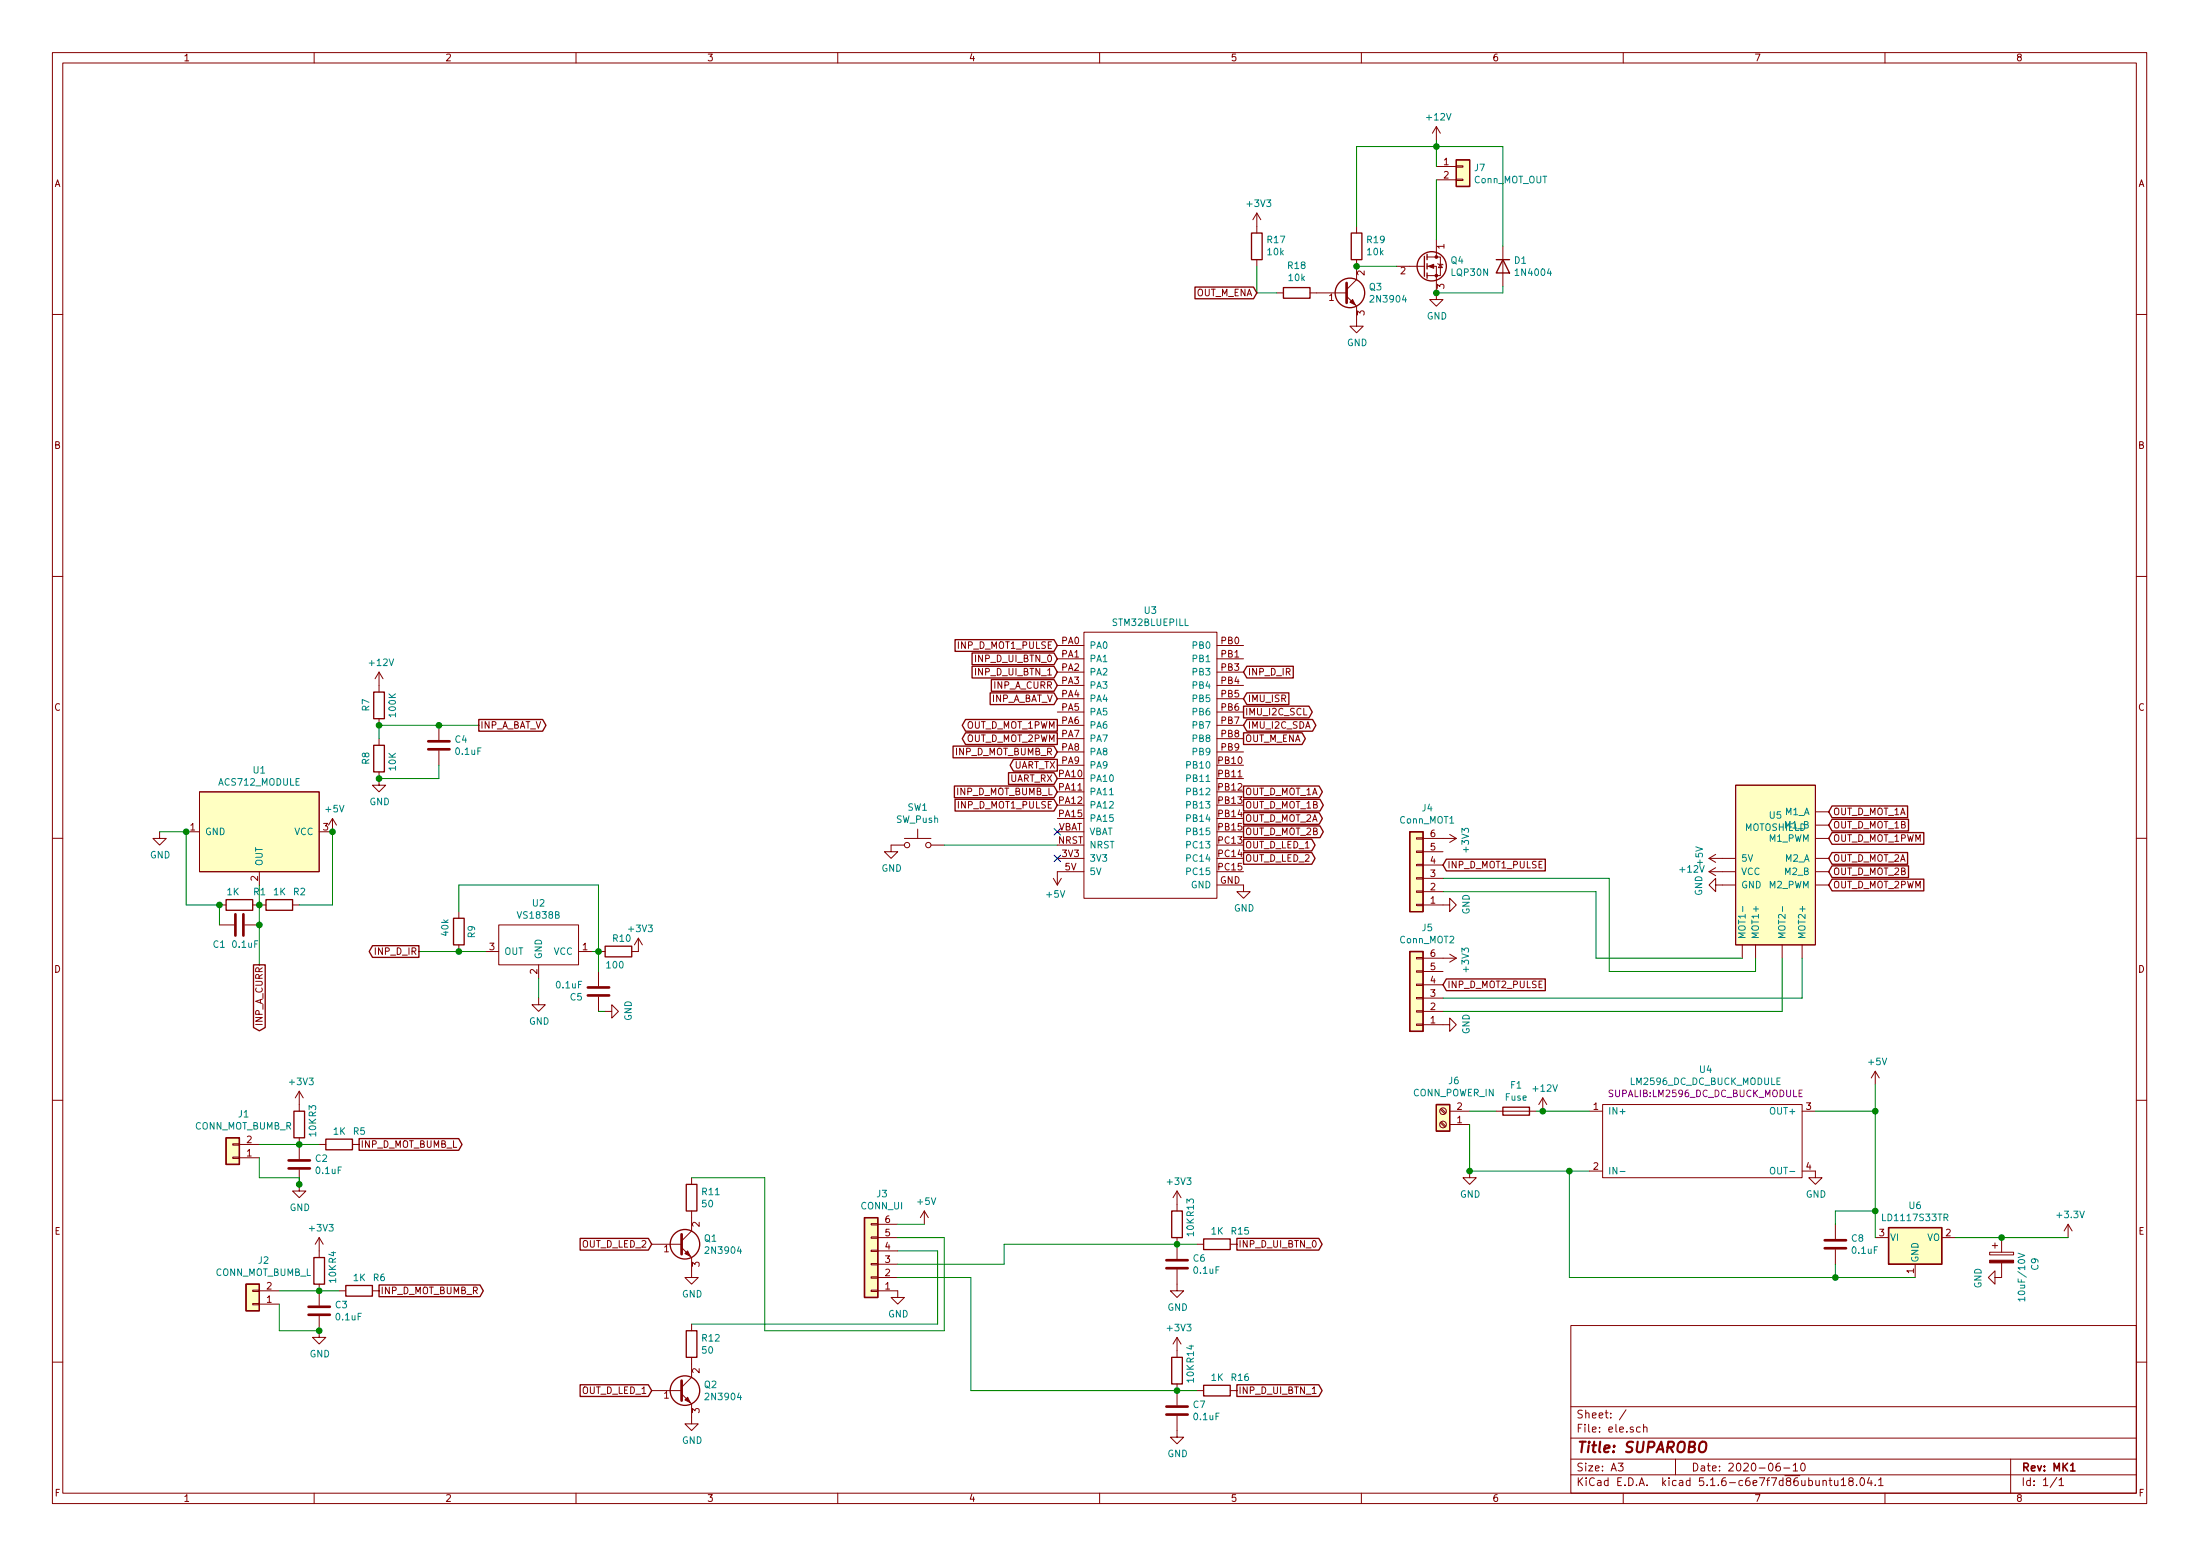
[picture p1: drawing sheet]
EESchema Schematic File Version 4
EELAYER 30 0
EELAYER END
$Descr A3 16535 11693
encoding utf-8
Sheet 1 1
Title "SUPAROBO "
Date "2020-06-10"
Rev "MK1"
Comp ""
Comment1 ""
Comment2 ""
Comment3 ""
Comment4 ""
$EndDescr
$Comp
L china_bluepill:STM32BLUEPILL U3
U 1 1
P 8650 5400
F 0 "U3" H 8650 6215 50  0000 C CNN
F 1 "STM32BLUEPILL" H 8650 6124 50  0000 C CNN
F 2 "" H 8650 5400 50  0001 C CNN
F 3 "" H 8650 5400 50  0001 C CNN
	1    8650 5400
	1    0    0    -1  
$EndComp
$Comp
L SUPALIB:MOTOSHIELD U5
U 1 1
P 13350 6450
F 0 "U5" H 13350 6775 50  0000 C CNN
F 1 "MOTOSHIELD" H 13350 6684 50  0000 C CNN
F 2 "" H 13350 6500 50  0001 C CNN
F 3 "" H 13350 6500 50  0001 C CNN
	1    13350 6450
	1    0    0    -1  
$EndComp
$Comp
L Device:Q_NMOS_DGS Q4
U 1 1
P 10700 2000
F 0 "Q4" H 10904 2046 50  0000 L CNN
F 1 "LQP30N" H 10904 1955 50  0000 L CNN
F 2 "" H 10900 2100 50  0001 C CNN
F 3 "~" H 10700 2000 50  0001 C CNN
	1    10700 2000
	1    0    0    -1  
$EndComp
$Comp
L Device:R R?
U 1 1
P 9150 9350
AR Path="/5E8CACC4/5EE12E0E" Ref="R?"  Part="1" 
AR Path="/5E8E5447/5EE12E0E" Ref="R?"  Part="1" 
AR Path="/5EE12E0E" Ref="R15"  Part="1" 
F 0 "R15" V 9050 9450 50  0000 L CNN
F 1 "1K" V 9050 9300 50  0000 L CNN
F 2 "Resistor_THT:R_Axial_DIN0204_L3.6mm_D1.6mm_P2.54mm_Vertical" V 9080 9350 50  0001 C CNN
F 3 "~" H 9150 9350 50  0001 C CNN
	1    9150 9350
	0    1    1    0   
$EndComp
$Comp
L Device:R R?
U 1 1
P 8850 9200
AR Path="/5E8CACC4/5EE12E14" Ref="R?"  Part="1" 
AR Path="/5E8E5447/5EE12E14" Ref="R?"  Part="1" 
AR Path="/5EE12E14" Ref="R13"  Part="1" 
F 0 "R13" V 8950 9250 50  0000 L CNN
F 1 "10K" V 8950 9100 50  0000 L CNN
F 2 "Resistor_THT:R_Axial_DIN0204_L3.6mm_D1.6mm_P2.54mm_Vertical" V 8780 9200 50  0001 C CNN
F 3 "~" H 8850 9200 50  0001 C CNN
	1    8850 9200
	1    0    0    -1  
$EndComp
Connection ~ 8850 9350
Wire Wire Line
	8850 9350 9000 9350
$Comp
L power:+3V3 #PWR018
U 1 1
P 8850 9050
F 0 "#PWR018" H 8850 8900 50  0001 C CNN
F 1 "+3V3" H 8865 9223 50  0000 C CNN
F 2 "" H 8850 9050 50  0001 C CNN
F 3 "" H 8850 9050 50  0001 C CNN
	1    8850 9050
	1    0    0    -1  
$EndComp
$Comp
L Device:C C6
U 1 1
P 8850 9500
F 0 "C6" H 8965 9546 50  0000 L CNN
F 1 "0.1uF" H 8965 9455 50  0000 L CNN
F 2 "Capacitor_THT:C_Rect_L4.6mm_W2.0mm_P2.50mm_MKS02_FKP02" H 8888 9350 50  0001 C CNN
F 3 "~" H 8850 9500 50  0001 C CNN
	1    8850 9500
	1    0    0    -1  
$EndComp
$Comp
L power:GND #PWR019
U 1 1
P 8850 9650
F 0 "#PWR019" H 8850 9400 50  0001 C CNN
F 1 "GND" H 8855 9477 50  0000 C CNN
F 2 "" H 8850 9650 50  0001 C CNN
F 3 "" H 8850 9650 50  0001 C CNN
	1    8850 9650
	1    0    0    -1  
$EndComp
Text GLabel 9300 9350 2    50   Output ~ 0
INP_D_UI_BTN_0
$Comp
L Device:R R?
U 1 1
P 9150 10450
AR Path="/5E8CACC4/5EE12E31" Ref="R?"  Part="1" 
AR Path="/5E8E5447/5EE12E31" Ref="R?"  Part="1" 
AR Path="/5EE12E31" Ref="R16"  Part="1" 
F 0 "R16" V 9050 10550 50  0000 L CNN
F 1 "1K" V 9050 10400 50  0000 L CNN
F 2 "Resistor_THT:R_Axial_DIN0204_L3.6mm_D1.6mm_P2.54mm_Vertical" V 9080 10450 50  0001 C CNN
F 3 "~" H 9150 10450 50  0001 C CNN
	1    9150 10450
	0    1    1    0   
$EndComp
$Comp
L Device:R R?
U 1 1
P 8850 10300
AR Path="/5E8CACC4/5EE12E37" Ref="R?"  Part="1" 
AR Path="/5E8E5447/5EE12E37" Ref="R?"  Part="1" 
AR Path="/5EE12E37" Ref="R14"  Part="1" 
F 0 "R14" V 8950 10350 50  0000 L CNN
F 1 "10K" V 8950 10200 50  0000 L CNN
F 2 "Resistor_THT:R_Axial_DIN0204_L3.6mm_D1.6mm_P2.54mm_Vertical" V 8780 10300 50  0001 C CNN
F 3 "~" H 8850 10300 50  0001 C CNN
	1    8850 10300
	1    0    0    -1  
$EndComp
Connection ~ 8850 10450
Wire Wire Line
	8850 10450 9000 10450
$Comp
L power:+3V3 #PWR020
U 1 1
P 8850 10150
F 0 "#PWR020" H 8850 10000 50  0001 C CNN
F 1 "+3V3" H 8865 10323 50  0000 C CNN
F 2 "" H 8850 10150 50  0001 C CNN
F 3 "" H 8850 10150 50  0001 C CNN
	1    8850 10150
	1    0    0    -1  
$EndComp
$Comp
L Device:C C7
U 1 1
P 8850 10600
F 0 "C7" H 8965 10646 50  0000 L CNN
F 1 "0.1uF" H 8965 10555 50  0000 L CNN
F 2 "Capacitor_THT:C_Rect_L4.6mm_W2.0mm_P2.50mm_MKS02_FKP02" H 8888 10450 50  0001 C CNN
F 3 "~" H 8850 10600 50  0001 C CNN
	1    8850 10600
	1    0    0    -1  
$EndComp
$Comp
L power:GND #PWR021
U 1 1
P 8850 10750
F 0 "#PWR021" H 8850 10500 50  0001 C CNN
F 1 "GND" H 8855 10577 50  0000 C CNN
F 2 "" H 8850 10750 50  0001 C CNN
F 3 "" H 8850 10750 50  0001 C CNN
	1    8850 10750
	1    0    0    -1  
$EndComp
Text GLabel 2700 8600 2    50   Output ~ 0
INP_D_MOT_BUMB_L
$Comp
L power:GND #PWR03
U 1 1
P 2250 8900
F 0 "#PWR03" H 2250 8650 50  0001 C CNN
F 1 "GND" H 2255 8727 50  0000 C CNN
F 2 "" H 2250 8900 50  0001 C CNN
F 3 "" H 2250 8900 50  0001 C CNN
	1    2250 8900
	1    0    0    -1  
$EndComp
$Comp
L Device:C C2
U 1 1
P 2250 8750
F 0 "C2" H 2365 8796 50  0000 L CNN
F 1 "0.1uF" H 2365 8705 50  0000 L CNN
F 2 "Capacitor_THT:C_Rect_L4.6mm_W2.0mm_P2.50mm_MKS02_FKP02" H 2288 8600 50  0001 C CNN
F 3 "~" H 2250 8750 50  0001 C CNN
	1    2250 8750
	1    0    0    -1  
$EndComp
$Comp
L power:+3V3 #PWR02
U 1 1
P 2250 8300
F 0 "#PWR02" H 2250 8150 50  0001 C CNN
F 1 "+3V3" H 2265 8473 50  0000 C CNN
F 2 "" H 2250 8300 50  0001 C CNN
F 3 "" H 2250 8300 50  0001 C CNN
	1    2250 8300
	1    0    0    -1  
$EndComp
Wire Wire Line
	2250 8600 2400 8600
Connection ~ 2250 8600
$Comp
L Device:R R?
U 1 1
P 2250 8450
AR Path="/5E8CACC4/5EE12E67" Ref="R?"  Part="1" 
AR Path="/5E8E5447/5EE12E67" Ref="R?"  Part="1" 
AR Path="/5EE12E67" Ref="R3"  Part="1" 
F 0 "R3" V 2350 8500 50  0000 L CNN
F 1 "10K" V 2350 8350 50  0000 L CNN
F 2 "Resistor_THT:R_Axial_DIN0204_L3.6mm_D1.6mm_P2.54mm_Vertical" V 2180 8450 50  0001 C CNN
F 3 "~" H 2250 8450 50  0001 C CNN
	1    2250 8450
	1    0    0    -1  
$EndComp
$Comp
L Device:R R?
U 1 1
P 2550 8600
AR Path="/5E8CACC4/5EE12E6D" Ref="R?"  Part="1" 
AR Path="/5E8E5447/5EE12E6D" Ref="R?"  Part="1" 
AR Path="/5EE12E6D" Ref="R5"  Part="1" 
F 0 "R5" V 2450 8700 50  0000 L CNN
F 1 "1K" V 2450 8550 50  0000 L CNN
F 2 "Resistor_THT:R_Axial_DIN0204_L3.6mm_D1.6mm_P2.54mm_Vertical" V 2480 8600 50  0001 C CNN
F 3 "~" H 2550 8600 50  0001 C CNN
	1    2550 8600
	0    1    1    0   
$EndComp
Wire Wire Line
	1950 8600 2250 8600
Text GLabel 2850 9700 2    50   Output ~ 0
INP_D_MOT_BUMB_R
$Comp
L power:GND #PWR05
U 1 1
P 2400 10000
F 0 "#PWR05" H 2400 9750 50  0001 C CNN
F 1 "GND" H 2405 9827 50  0000 C CNN
F 2 "" H 2400 10000 50  0001 C CNN
F 3 "" H 2400 10000 50  0001 C CNN
	1    2400 10000
	1    0    0    -1  
$EndComp
$Comp
L Device:C C3
U 1 1
P 2400 9850
F 0 "C3" H 2515 9896 50  0000 L CNN
F 1 "0.1uF" H 2515 9805 50  0000 L CNN
F 2 "Capacitor_THT:C_Rect_L4.6mm_W2.0mm_P2.50mm_MKS02_FKP02" H 2438 9700 50  0001 C CNN
F 3 "~" H 2400 9850 50  0001 C CNN
	1    2400 9850
	1    0    0    -1  
$EndComp
$Comp
L power:+3V3 #PWR04
U 1 1
P 2400 9400
F 0 "#PWR04" H 2400 9250 50  0001 C CNN
F 1 "+3V3" H 2415 9573 50  0000 C CNN
F 2 "" H 2400 9400 50  0001 C CNN
F 3 "" H 2400 9400 50  0001 C CNN
	1    2400 9400
	1    0    0    -1  
$EndComp
Wire Wire Line
	2400 9700 2550 9700
Connection ~ 2400 9700
$Comp
L Device:R R?
U 1 1
P 2400 9550
AR Path="/5E8CACC4/5EE12E89" Ref="R?"  Part="1" 
AR Path="/5E8E5447/5EE12E89" Ref="R?"  Part="1" 
AR Path="/5EE12E89" Ref="R4"  Part="1" 
F 0 "R4" V 2500 9600 50  0000 L CNN
F 1 "10K" V 2500 9450 50  0000 L CNN
F 2 "Resistor_THT:R_Axial_DIN0204_L3.6mm_D1.6mm_P2.54mm_Vertical" V 2330 9550 50  0001 C CNN
F 3 "~" H 2400 9550 50  0001 C CNN
	1    2400 9550
	1    0    0    -1  
$EndComp
$Comp
L Device:R R?
U 1 1
P 2700 9700
AR Path="/5E8CACC4/5EE12E8F" Ref="R?"  Part="1" 
AR Path="/5E8E5447/5EE12E8F" Ref="R?"  Part="1" 
AR Path="/5EE12E8F" Ref="R6"  Part="1" 
F 0 "R6" V 2600 9800 50  0000 L CNN
F 1 "1K" V 2600 9650 50  0000 L CNN
F 2 "Resistor_THT:R_Axial_DIN0204_L3.6mm_D1.6mm_P2.54mm_Vertical" V 2630 9700 50  0001 C CNN
F 3 "~" H 2700 9700 50  0001 C CNN
	1    2700 9700
	0    1    1    0   
$EndComp
Wire Wire Line
	2100 9700 2400 9700
$Comp
L Connector_Generic:Conn_01x02 J1
U 1 1
P 1750 8700
F 0 "J1" H 1668 8375 50  0000 C CNN
F 1 "CONN_MOT_BUMB_R" H 1668 8466 50  0000 C CNN
F 2 "Connector_PinHeader_2.54mm:PinHeader_1x02_P2.54mm_Vertical" H 1750 8700 50  0001 C CNN
F 3 "~" H 1750 8700 50  0001 C CNN
	1    1750 8700
	-1   0    0    1   
$EndComp
Wire Wire Line
	1950 8700 1950 8850
Wire Wire Line
	1950 8850 2250 8850
Wire Wire Line
	2250 8850 2250 8900
Connection ~ 2250 8900
$Comp
L Connector_Generic:Conn_01x02 J2
U 1 1
P 1900 9800
F 0 "J2" H 1818 9475 50  0000 C CNN
F 1 "CONN_MOT_BUMB_L" H 1818 9566 50  0000 C CNN
F 2 "Connector_PinHeader_2.54mm:PinHeader_1x02_P2.54mm_Vertical" H 1900 9800 50  0001 C CNN
F 3 "~" H 1900 9800 50  0001 C CNN
	1    1900 9800
	-1   0    0    1   
$EndComp
Wire Wire Line
	2400 10000 2100 10000
Wire Wire Line
	2100 10000 2100 9800
Connection ~ 2400 10000
Text GLabel 9300 10450 2    50   Output ~ 0
INP_D_UI_BTN_1
$Comp
L Device:R R?
U 1 1
P 2850 5300
AR Path="/5E8CACC4/5EE28685" Ref="R?"  Part="1" 
AR Path="/5E8E5447/5EE28685" Ref="R?"  Part="1" 
AR Path="/5EE0ABAB/5EE28685" Ref="R?"  Part="1" 
AR Path="/5EE28685" Ref="R7"  Part="1" 
F 0 "R7" V 2750 5250 50  0000 L CNN
F 1 "100K" V 2950 5200 50  0000 L CNN
F 2 "Resistor_THT:R_Axial_DIN0204_L3.6mm_D1.6mm_P2.54mm_Vertical" V 2780 5300 50  0001 C CNN
F 3 "~" H 2850 5300 50  0001 C CNN
	1    2850 5300
	1    0    0    -1  
$EndComp
$Comp
L Device:R R?
U 1 1
P 2850 5700
AR Path="/5E8CACC4/5EE2868B" Ref="R?"  Part="1" 
AR Path="/5E8E5447/5EE2868B" Ref="R?"  Part="1" 
AR Path="/5EE0ABAB/5EE2868B" Ref="R?"  Part="1" 
AR Path="/5EE2868B" Ref="R8"  Part="1" 
F 0 "R8" V 2750 5650 50  0000 L CNN
F 1 "10K" V 2950 5600 50  0000 L CNN
F 2 "Resistor_THT:R_Axial_DIN0204_L3.6mm_D1.6mm_P2.54mm_Vertical" V 2780 5700 50  0001 C CNN
F 3 "~" H 2850 5700 50  0001 C CNN
	1    2850 5700
	1    0    0    -1  
$EndComp
$Comp
L power:+12V #PWR?
U 1 1
P 2850 5150
AR Path="/5EE0ABAB/5EE28691" Ref="#PWR?"  Part="1" 
AR Path="/5EE28691" Ref="#PWR07"  Part="1" 
F 0 "#PWR07" H 2850 5000 50  0001 C CNN
F 1 "+12V" H 2865 5323 50  0000 C CNN
F 2 "" H 2850 5150 50  0001 C CNN
F 3 "" H 2850 5150 50  0001 C CNN
	1    2850 5150
	1    0    0    -1  
$EndComp
$Comp
L power:GND #PWR?
U 1 1
P 2850 5850
AR Path="/5EE0ABAB/5EE28697" Ref="#PWR?"  Part="1" 
AR Path="/5EE28697" Ref="#PWR08"  Part="1" 
F 0 "#PWR08" H 2850 5600 50  0001 C CNN
F 1 "GND" H 2855 5677 50  0000 C CNN
F 2 "" H 2850 5850 50  0001 C CNN
F 3 "" H 2850 5850 50  0001 C CNN
	1    2850 5850
	1    0    0    -1  
$EndComp
Wire Wire Line
	2850 5450 2850 5550
Wire Wire Line
	2850 5450 3300 5450
Connection ~ 2850 5450
Text GLabel 3600 5450 2    50   Output ~ 0
INP_A_BAT_V
$Comp
L Device:C C?
U 1 1
P 3300 5600
AR Path="/5EE0ABAB/5EE286A1" Ref="C?"  Part="1" 
AR Path="/5EE286A1" Ref="C4"  Part="1" 
F 0 "C4" H 3415 5646 50  0000 L CNN
F 1 "0.1uF" H 3415 5555 50  0000 L CNN
F 2 "Capacitor_THT:C_Rect_L4.6mm_W2.0mm_P2.50mm_MKS02_FKP02" H 3338 5450 50  0001 C CNN
F 3 "~" H 3300 5600 50  0001 C CNN
	1    3300 5600
	1    0    0    -1  
$EndComp
Connection ~ 3300 5450
Wire Wire Line
	3300 5450 3600 5450
Wire Wire Line
	2850 5850 3300 5850
Wire Wire Line
	3300 5850 3300 5750
Connection ~ 2850 5850
$Comp
L SUPALIB:VS1838B U?
U 1 1
P 3600 7250
AR Path="/5EE0ABAB/5EE286AC" Ref="U?"  Part="1" 
AR Path="/5EE286AC" Ref="U2"  Part="1" 
F 0 "U2" H 4050 7715 50  0000 C CNN
F 1 "VS1838B" H 4050 7624 50  0000 C CNN
F 2 "Package_TO_SOT_THT:TO-92_Inline" H 3600 7250 50  0001 C CNN
F 3 "" H 3600 7250 50  0001 C CNN
	1    3600 7250
	1    0    0    -1  
$EndComp
$Comp
L power:+3V3 #PWR?
U 1 1
P 4800 7150
AR Path="/5EE0ABAB/5EE286B2" Ref="#PWR?"  Part="1" 
AR Path="/5EE286B2" Ref="#PWR011"  Part="1" 
F 0 "#PWR011" H 4800 7000 50  0001 C CNN
F 1 "+3V3" H 4815 7323 50  0000 C CNN
F 2 "" H 4800 7150 50  0001 C CNN
F 3 "" H 4800 7150 50  0001 C CNN
	1    4800 7150
	1    0    0    -1  
$EndComp
$Comp
L Device:R R?
U 1 1
P 4650 7150
AR Path="/5E8CACC4/5EE286B8" Ref="R?"  Part="1" 
AR Path="/5E8E5447/5EE286B8" Ref="R?"  Part="1" 
AR Path="/5EE0ABAB/5EE286B8" Ref="R?"  Part="1" 
AR Path="/5EE286B8" Ref="R10"  Part="1" 
F 0 "R10" V 4550 7100 50  0000 L CNN
F 1 "100" V 4750 7050 50  0000 L CNN
F 2 "Resistor_THT:R_Axial_DIN0204_L3.6mm_D1.6mm_P2.54mm_Vertical" V 4580 7150 50  0001 C CNN
F 3 "~" H 4650 7150 50  0001 C CNN
	1    4650 7150
	0    1    1    0   
$EndComp
Wire Wire Line
	4450 7150 4500 7150
$Comp
L Device:R R?
U 1 1
P 3450 7000
AR Path="/5E8CACC4/5EE286BF" Ref="R?"  Part="1" 
AR Path="/5E8E5447/5EE286BF" Ref="R?"  Part="1" 
AR Path="/5EE0ABAB/5EE286BF" Ref="R?"  Part="1" 
AR Path="/5EE286BF" Ref="R9"  Part="1" 
F 0 "R9" V 3350 6950 50  0000 L CNN
F 1 "40k" V 3550 6900 50  0000 L CNN
F 2 "Resistor_THT:R_Axial_DIN0204_L3.6mm_D1.6mm_P2.54mm_Vertical" V 3380 7000 50  0001 C CNN
F 3 "~" H 3450 7000 50  0001 C CNN
	1    3450 7000
	-1   0    0    1   
$EndComp
Wire Wire Line
	3450 7150 3650 7150
Wire Wire Line
	4500 7150 4500 6650
Wire Wire Line
	4500 6650 3450 6650
Wire Wire Line
	3450 6650 3450 6850
Connection ~ 4500 7150
Wire Wire Line
	4050 7500 4050 7350
Text GLabel 3150 7150 0    50   Output ~ 0
INP_D_IR
Wire Wire Line
	3150 7150 3450 7150
Connection ~ 3450 7150
$Comp
L power:GND #PWR?
U 1 1
P 1200 6250
AR Path="/5EE0ABAB/5EE286CF" Ref="#PWR?"  Part="1" 
AR Path="/5EE286CF" Ref="#PWR01"  Part="1" 
F 0 "#PWR01" H 1200 6000 50  0001 C CNN
F 1 "GND" H 1205 6077 50  0000 C CNN
F 2 "" H 1200 6250 50  0001 C CNN
F 3 "" H 1200 6250 50  0001 C CNN
	1    1200 6250
	1    0    0    -1  
$EndComp
Text GLabel 1950 7250 3    50   Output ~ 0
INP_A_CURR
Wire Wire Line
	1950 6950 1950 6800
$Comp
L power:+5V #PWR?
U 1 1
P 2500 6250
AR Path="/5EE0ABAB/5EE286D7" Ref="#PWR?"  Part="1" 
AR Path="/5EE286D7" Ref="#PWR06"  Part="1" 
F 0 "#PWR06" H 2500 6100 50  0001 C CNN
F 1 "+5V" H 2515 6423 50  0000 C CNN
F 2 "" H 2500 6250 50  0001 C CNN
F 3 "" H 2500 6250 50  0001 C CNN
	1    2500 6250
	1    0    0    -1  
$EndComp
$Comp
L SUPALIB:ACS712_MODULE U?
U 1 1
P 1750 6250
AR Path="/5EE0ABAB/5EE286DD" Ref="U?"  Part="1" 
AR Path="/5EE286DD" Ref="U1"  Part="1" 
F 0 "U1" H 1950 6715 50  0000 C CNN
F 1 "ACS712_MODULE" H 1950 6624 50  0000 C CNN
F 2 "Connector_PinHeader_2.54mm:PinHeader_1x03_P2.54mm_Vertical" H 1750 6200 50  0001 C CNN
F 3 "" H 1750 6200 50  0001 C CNN
	1    1750 6250
	1    0    0    -1  
$EndComp
$Comp
L Device:R R?
U 1 1
P 2100 6800
AR Path="/5E8CACC4/5EE286E3" Ref="R?"  Part="1" 
AR Path="/5E8E5447/5EE286E3" Ref="R?"  Part="1" 
AR Path="/5EE0ABAB/5EE286E3" Ref="R?"  Part="1" 
AR Path="/5EE286E3" Ref="R2"  Part="1" 
F 0 "R2" V 2000 6900 50  0000 L CNN
F 1 "1K" V 2000 6750 50  0000 L CNN
F 2 "Resistor_THT:R_Axial_DIN0204_L3.6mm_D1.6mm_P2.54mm_Vertical" V 2030 6800 50  0001 C CNN
F 3 "~" H 2100 6800 50  0001 C CNN
	1    2100 6800
	0    1    1    0   
$EndComp
Connection ~ 1950 6800
Wire Wire Line
	1950 6800 1950 6650
$Comp
L Device:R R?
U 1 1
P 1800 6800
AR Path="/5E8CACC4/5EE286EB" Ref="R?"  Part="1" 
AR Path="/5E8E5447/5EE286EB" Ref="R?"  Part="1" 
AR Path="/5EE0ABAB/5EE286EB" Ref="R?"  Part="1" 
AR Path="/5EE286EB" Ref="R1"  Part="1" 
F 0 "R1" V 1700 6900 50  0000 L CNN
F 1 "1K" V 1700 6700 50  0000 L CNN
F 2 "Resistor_THT:R_Axial_DIN0204_L3.6mm_D1.6mm_P2.54mm_Vertical" V 1730 6800 50  0001 C CNN
F 3 "~" H 1800 6800 50  0001 C CNN
	1    1800 6800
	0    1    1    0   
$EndComp
Wire Wire Line
	2500 6250 2500 6800
Wire Wire Line
	2500 6800 2250 6800
Connection ~ 2500 6250
Wire Wire Line
	1650 6800 1400 6800
Wire Wire Line
	1400 6800 1400 6250
Connection ~ 1400 6250
Wire Wire Line
	1200 6250 1400 6250
$Comp
L Device:C C?
U 1 1
P 1800 6950
AR Path="/5E8E5447/5EE286F8" Ref="C?"  Part="1" 
AR Path="/5E8CACC4/5EE286F8" Ref="C?"  Part="1" 
AR Path="/5EE0ABAB/5EE286F8" Ref="C?"  Part="1" 
AR Path="/5EE286F8" Ref="C1"  Part="1" 
F 0 "C1" V 1650 7050 50  0000 L CNN
F 1 "0.1uF" V 1650 6800 50  0000 L CNN
F 2 "Capacitor_THT:C_Rect_L4.6mm_W2.0mm_P2.50mm_MKS02_FKP02" H 1838 6800 50  0001 C CNN
F 3 "~" H 1800 6950 50  0001 C CNN
	1    1800 6950
	0    -1   -1   0   
$EndComp
Wire Wire Line
	1950 7250 1950 6950
Connection ~ 1950 6950
Wire Wire Line
	1650 6950 1650 6800
Connection ~ 1650 6800
$Comp
L power:GND #PWR09
U 1 1
P 4050 7500
F 0 "#PWR09" H 4050 7250 50  0001 C CNN
F 1 "GND" H 4055 7327 50  0000 C CNN
F 2 "" H 4050 7500 50  0001 C CNN
F 3 "" H 4050 7500 50  0001 C CNN
	1    4050 7500
	1    0    0    -1  
$EndComp
$Comp
L power:GND #PWR?
U 1 1
P 4550 7600
AR Path="/5EE0ABAB/5EE357BE" Ref="#PWR?"  Part="1" 
AR Path="/5EE357BE" Ref="#PWR010"  Part="1" 
F 0 "#PWR010" H 4550 7350 50  0001 C CNN
F 1 "GND" H 4555 7427 50  0000 C CNN
F 2 "" H 4550 7600 50  0001 C CNN
F 3 "" H 4550 7600 50  0001 C CNN
	1    4550 7600
	0    -1   -1   0   
$EndComp
$Comp
L Device:C C?
U 1 1
P 4500 7450
AR Path="/5E8E5447/5EE357C4" Ref="C?"  Part="1" 
AR Path="/5E8CACC4/5EE357C4" Ref="C?"  Part="1" 
AR Path="/5EE0ABAB/5EE357C4" Ref="C?"  Part="1" 
AR Path="/5EE357C4" Ref="C5"  Part="1" 
F 0 "C5" H 4615 7496 50  0000 L CNN
F 1 "0.1uF" H 4615 7405 50  0000 L CNN
F 2 "Capacitor_THT:C_Rect_L4.6mm_W2.0mm_P2.50mm_MKS02_FKP02" H 4538 7300 50  0001 C CNN
F 3 "~" H 4500 7450 50  0001 C CNN
	1    4500 7450
	-1   0    0    1   
$EndComp
Wire Wire Line
	4550 7600 4500 7600
Wire Wire Line
	4500 7300 4500 7150
$Comp
L Regulator_Linear:LD1117S33TR_SOT223 U6
U 1 1
P 14400 9300
AR Path="/5EE4C4C7" Ref="U6"  Part="1" 
AR Path="/5E8D8C47/5EE4C4C7" Ref="U?"  Part="1" 
F 0 "U6" H 14400 9542 50  0000 C CNN
F 1 "LD1117S33TR" H 14400 9451 50  0000 C CNN
F 2 "Package_TO_SOT_THT:TO-220-3_Vertical" H 14400 9500 50  0001 C CNN
F 3 "http://www.st.com/st-web-ui/static/active/en/resource/technical/document/datasheet/CD00000544.pdf" H 14500 9050 50  0001 C CNN
	1    14400 9300
	1    0    0    -1  
$EndComp
$Comp
L SUPALIB:LM2596_DC_DC_BUCK_MODULE U4
U 1 1
P 12700 8550
AR Path="/5EE4C4CD" Ref="U4"  Part="1" 
AR Path="/5E8D8C47/5EE4C4CD" Ref="U?"  Part="1" 
F 0 "U4" H 12825 9065 50  0000 C CNN
F 1 "LM2596_DC_DC_BUCK_MODULE" H 12825 8974 50  0000 C CNN
F 2 "SUPALIB:LM2596_DC_DC_BUCK_MODULE" H 12825 8883 50  0000 C CNN
F 3 "" H 12750 8650 50  0001 C CNN
	1    12700 8550
	1    0    0    -1  
$EndComp
$Comp
L power:GND #PWR036
U 1 1
P 13650 8800
AR Path="/5EE4C4D3" Ref="#PWR036"  Part="1" 
AR Path="/5E8D8C47/5EE4C4D3" Ref="#PWR?"  Part="1" 
F 0 "#PWR036" H 13650 8550 50  0001 C CNN
F 1 "GND" H 13655 8627 50  0000 C CNN
F 2 "" H 13650 8800 50  0001 C CNN
F 3 "" H 13650 8800 50  0001 C CNN
	1    13650 8800
	1    0    0    -1  
$EndComp
Wire Wire Line
	14100 9300 14100 9100
Wire Wire Line
	11950 8800 11800 8800
Wire Wire Line
	11800 8800 11800 9600
Wire Wire Line
	11800 9600 13800 9600
Wire Wire Line
	13650 8350 14100 8350
$Comp
L power:+5V #PWR037
U 1 1
P 14100 8150
AR Path="/5EE4C4DE" Ref="#PWR037"  Part="1" 
AR Path="/5E8D8C47/5EE4C4DE" Ref="#PWR?"  Part="1" 
F 0 "#PWR037" H 14100 8000 50  0001 C CNN
F 1 "+5V" H 14115 8323 50  0000 C CNN
F 2 "" H 14100 8150 50  0001 C CNN
F 3 "" H 14100 8150 50  0001 C CNN
	1    14100 8150
	1    0    0    -1  
$EndComp
Wire Wire Line
	14100 8150 14100 8350
Connection ~ 14100 8350
$Comp
L power:+3.3V #PWR039
U 1 1
P 15550 9300
AR Path="/5EE4C4E6" Ref="#PWR039"  Part="1" 
AR Path="/5E8D8C47/5EE4C4E6" Ref="#PWR?"  Part="1" 
F 0 "#PWR039" H 15550 9150 50  0001 C CNN
F 1 "+3.3V" H 15565 9473 50  0000 C CNN
F 2 "" H 15550 9300 50  0001 C CNN
F 3 "" H 15550 9300 50  0001 C CNN
	1    15550 9300
	1    0    0    -1  
$EndComp
$Comp
L power:+12V #PWR032
U 1 1
P 11600 8350
AR Path="/5EE4C4EC" Ref="#PWR032"  Part="1" 
AR Path="/5E8D8C47/5EE4C4EC" Ref="#PWR?"  Part="1" 
F 0 "#PWR032" H 11600 8200 50  0001 C CNN
F 1 "+12V" H 11615 8523 50  0000 C CNN
F 2 "" H 11600 8350 50  0001 C CNN
F 3 "" H 11600 8350 50  0001 C CNN
	1    11600 8350
	1    0    0    -1  
$EndComp
$Comp
L Connector:Screw_Terminal_01x02 J6
U 1 1
P 10850 8450
F 0 "J6" H 10768 8125 50  0000 C CNN
F 1 "CONN_POWER_IN" H 10768 8216 50  0000 C CNN
F 2 "TerminalBlock:TerminalBlock_bornier-2_P5.08mm" H 10850 8450 50  0001 C CNN
F 3 "~" H 10850 8450 50  0001 C CNN
	1    10850 8450
	-1   0    0    1   
$EndComp
Wire Wire Line
	11950 8350 11600 8350
Wire Wire Line
	11800 8800 11050 8800
Wire Wire Line
	11050 8800 11050 8450
Connection ~ 11800 8800
$Comp
L power:GND #PWR031
U 1 1
P 11050 8800
F 0 "#PWR031" H 11050 8550 50  0001 C CNN
F 1 "GND" H 11055 8627 50  0000 C CNN
F 2 "" H 11050 8800 50  0001 C CNN
F 3 "" H 11050 8800 50  0001 C CNN
	1    11050 8800
	1    0    0    -1  
$EndComp
Connection ~ 11050 8800
Connection ~ 11600 8350
$Comp
L Device:CP C9
U 1 1
P 15050 9450
AR Path="/5EE4C504" Ref="C9"  Part="1" 
AR Path="/5E8CACC4/5EE4C504" Ref="C?"  Part="1" 
AR Path="/5E8E5447/5EE4C504" Ref="C?"  Part="1" 
AR Path="/5E8D8C47/5EE4C504" Ref="C?"  Part="1" 
F 0 "C9" V 15300 9400 50  0000 C CNN
F 1 "10uF/10V" V 15200 9300 50  0000 C CNN
F 2 "Capacitor_THT:CP_Radial_Tantal_D4.5mm_P2.50mm" H 15088 9300 50  0001 C CNN
F 3 "~" H 15050 9450 50  0001 C CNN
	1    15050 9450
	1    0    0    -1  
$EndComp
$Comp
L power:GND #PWR038
U 1 1
P 15050 9600
AR Path="/5EE4C50A" Ref="#PWR038"  Part="1" 
AR Path="/5E8CACC4/5EE4C50A" Ref="#PWR?"  Part="1" 
AR Path="/5E8E5447/5EE4C50A" Ref="#PWR?"  Part="1" 
AR Path="/5E8D8C47/5EE4C50A" Ref="#PWR?"  Part="1" 
F 0 "#PWR038" H 15050 9350 50  0001 C CNN
F 1 "GND" H 15055 9427 50  0000 C CNN
F 2 "" H 15050 9600 50  0001 C CNN
F 3 "" H 15050 9600 50  0001 C CNN
	1    15050 9600
	0    1    1    0   
$EndComp
Wire Wire Line
	14700 9300 15050 9300
Wire Wire Line
	15050 9300 15550 9300
Connection ~ 15050 9300
$Comp
L Device:C C?
U 1 1
P 13800 9350
AR Path="/5E8E5447/5EE4C513" Ref="C?"  Part="1" 
AR Path="/5E8CACC4/5EE4C513" Ref="C?"  Part="1" 
AR Path="/5E8D8C47/5EE4C513" Ref="C?"  Part="1" 
AR Path="/5EE4C513" Ref="C8"  Part="1" 
F 0 "C8" H 13915 9396 50  0000 L CNN
F 1 "0.1uF" H 13915 9305 50  0000 L CNN
F 2 "Capacitor_THT:C_Rect_L4.6mm_W2.0mm_P2.50mm_MKS02_FKP02" H 13838 9200 50  0001 C CNN
F 3 "~" H 13800 9350 50  0001 C CNN
	1    13800 9350
	1    0    0    -1  
$EndComp
Wire Wire Line
	13800 9500 13800 9600
Connection ~ 13800 9600
Wire Wire Line
	13800 9600 14400 9600
Wire Wire Line
	13800 9200 13800 9100
Wire Wire Line
	13800 9100 14100 9100
Connection ~ 14100 9100
Wire Wire Line
	14100 9100 14100 8350
$Comp
L Device:Fuse F1
U 1 1
P 11400 8350
F 0 "F1" V 11203 8350 50  0000 C CNN
F 1 "Fuse" V 11294 8350 50  0000 C CNN
F 2 "Fuse:Fuseholder_Cylinder-5x20mm_Schurter_0031_8201_Horizontal_Open" V 11330 8350 50  0001 C CNN
F 3 "~" H 11400 8350 50  0001 C CNN
	1    11400 8350
	0    1    1    0   
$EndComp
Wire Wire Line
	11550 8350 11600 8350
Wire Wire Line
	11250 8350 11050 8350
$Comp
L Device:Q_NPN_BCE Q3
U 1 1
P 10100 2200
F 0 "Q3" H 10290 2246 50  0000 L CNN
F 1 "2N3904" H 10290 2155 50  0000 L CNN
F 2 "" H 10300 2300 50  0001 C CNN
F 3 "~" H 10100 2200 50  0001 C CNN
	1    10100 2200
	1    0    0    -1  
$EndComp
$Comp
L Device:R R18
U 1 1
P 9750 2200
F 0 "R18" V 9543 2200 50  0000 C CNN
F 1 "10k" V 9634 2200 50  0000 C CNN
F 2 "" V 9680 2200 50  0001 C CNN
F 3 "~" H 9750 2200 50  0001 C CNN
	1    9750 2200
	0    1    1    0   
$EndComp
$Comp
L Device:R R17
U 1 1
P 9450 1850
F 0 "R17" H 9380 1804 50  0000 R CNN
F 1 "10k" H 9380 1895 50  0000 R CNN
F 2 "" V 9380 1850 50  0001 C CNN
F 3 "~" H 9450 1850 50  0001 C CNN
	1    9450 1850
	-1   0    0    1   
$EndComp
$Comp
L Device:R R19
U 1 1
P 10200 1850
F 0 "R19" H 10130 1804 50  0000 R CNN
F 1 "10k" H 10130 1895 50  0000 R CNN
F 2 "" V 10130 1850 50  0001 C CNN
F 3 "~" H 10200 1850 50  0001 C CNN
	1    10200 1850
	-1   0    0    1   
$EndComp
$Comp
L Connector_Generic:Conn_01x02 J7
U 1 1
P 11000 1250
F 0 "J7" H 11080 1242 50  0000 L CNN
F 1 "Conn_MOT_OUT" H 11080 1151 50  0000 L CNN
F 2 "" H 11000 1250 50  0001 C CNN
F 3 "~" H 11000 1250 50  0001 C CNN
	1    11000 1250
	1    0    0    -1  
$EndComp
$Comp
L Device:D D1
U 1 1
P 11300 2000
F 0 "D1" V 11254 2080 50  0000 L CNN
F 1 "1N4004" V 11345 2080 50  0000 L CNN
F 2 "" H 11300 2000 50  0001 C CNN
F 3 "~" H 11300 2000 50  0001 C CNN
	1    11300 2000
	0    1    1    0   
$EndComp
$Comp
L power:GND #PWR024
U 1 1
P 10200 2400
F 0 "#PWR024" H 10200 2150 50  0001 C CNN
F 1 "GND" H 10205 2227 50  0000 C CNN
F 2 "" H 10200 2400 50  0001 C CNN
F 3 "" H 10200 2400 50  0001 C CNN
	1    10200 2400
	1    0    0    -1  
$EndComp
$Comp
L power:GND #PWR026
U 1 1
P 10800 2200
F 0 "#PWR026" H 10800 1950 50  0001 C CNN
F 1 "GND" H 10805 2027 50  0000 C CNN
F 2 "" H 10800 2200 50  0001 C CNN
F 3 "" H 10800 2200 50  0001 C CNN
	1    10800 2200
	1    0    0    -1  
$EndComp
Wire Wire Line
	10800 2200 11300 2200
Wire Wire Line
	11300 2200 11300 2150
Connection ~ 10800 2200
$Comp
L power:+12V #PWR025
U 1 1
P 10800 1050
F 0 "#PWR025" H 10800 900 50  0001 C CNN
F 1 "+12V" H 10815 1223 50  0000 C CNN
F 2 "" H 10800 1050 50  0001 C CNN
F 3 "" H 10800 1050 50  0001 C CNN
	1    10800 1050
	1    0    0    -1  
$EndComp
Wire Wire Line
	10800 1050 10800 1100
Wire Wire Line
	10800 1800 10800 1350
Wire Wire Line
	11300 1850 11300 1100
Wire Wire Line
	11300 1100 10800 1100
Connection ~ 10800 1100
Wire Wire Line
	10800 1100 10800 1250
Wire Wire Line
	10200 2000 10500 2000
Connection ~ 10200 2000
Wire Wire Line
	10800 1100 10200 1100
Wire Wire Line
	10200 1100 10200 1700
$Comp
L power:+3V3 #PWR?
U 1 1
P 9450 1700
AR Path="/5EE0ABAB/5EE632B9" Ref="#PWR?"  Part="1" 
AR Path="/5EE632B9" Ref="#PWR023"  Part="1" 
F 0 "#PWR023" H 9450 1550 50  0001 C CNN
F 1 "+3V3" H 9465 1873 50  0000 C CNN
F 2 "" H 9450 1700 50  0001 C CNN
F 3 "" H 9450 1700 50  0001 C CNN
	1    9450 1700
	1    0    0    -1  
$EndComp
Wire Wire Line
	9450 2000 9450 2200
Wire Wire Line
	9450 2200 9600 2200
Text GLabel 9450 2200 0    50   Input ~ 0
OUT_M_ENA
$Comp
L power:+12V #PWR034
U 1 1
P 12950 6550
F 0 "#PWR034" H 12950 6400 50  0001 C CNN
F 1 "+12V" V 12965 6678 50  0000 L CNN
F 2 "" H 12950 6550 50  0001 C CNN
F 3 "" H 12950 6550 50  0001 C CNN
	1    12950 6550
	0    -1   -1   0   
$EndComp
$Comp
L power:+5V #PWR033
U 1 1
P 12950 6450
AR Path="/5EE7FC47" Ref="#PWR033"  Part="1" 
AR Path="/5E8D8C47/5EE7FC47" Ref="#PWR?"  Part="1" 
F 0 "#PWR033" H 12950 6300 50  0001 C CNN
F 1 "+5V" H 12965 6623 50  0000 C CNN
F 2 "" H 12950 6450 50  0001 C CNN
F 3 "" H 12950 6450 50  0001 C CNN
	1    12950 6450
	0    -1   -1   0   
$EndComp
$Comp
L power:GND #PWR035
U 1 1
P 12950 6650
AR Path="/5EE806A1" Ref="#PWR035"  Part="1" 
AR Path="/5E8CACC4/5EE806A1" Ref="#PWR?"  Part="1" 
AR Path="/5E8E5447/5EE806A1" Ref="#PWR?"  Part="1" 
AR Path="/5E8D8C47/5EE806A1" Ref="#PWR?"  Part="1" 
F 0 "#PWR035" H 12950 6400 50  0001 C CNN
F 1 "GND" H 12955 6477 50  0000 C CNN
F 2 "" H 12950 6650 50  0001 C CNN
F 3 "" H 12950 6650 50  0001 C CNN
	1    12950 6650
	0    1    1    0   
$EndComp
Text GLabel 13750 6100 2    50   Input ~ 0
OUT_D_MOT_1A
Text GLabel 13750 6200 2    50   Input ~ 0
OUT_D_MOT_1B
Text GLabel 13750 6300 2    50   Input ~ 0
OUT_D_MOT_1PWM
Text GLabel 13750 6450 2    50   Input ~ 0
OUT_D_MOT_2A
Text GLabel 13750 6550 2    50   Input ~ 0
OUT_D_MOT_2B
Text GLabel 13750 6650 2    50   Input ~ 0
OUT_D_MOT_2PWM
$Comp
L Connector_Generic:Conn_01x06 J4
U 1 1
P 10650 6600
F 0 "J4" H 10568 6075 50  0000 C CNN
F 1 "Conn_MOT1" H 10568 6166 50  0000 C CNN
F 2 "" H 10650 6600 50  0001 C CNN
F 3 "~" H 10650 6600 50  0001 C CNN
	1    10650 6600
	-1   0    0    1   
$EndComp
$Comp
L Connector_Generic:Conn_01x06 J5
U 1 1
P 10650 7500
F 0 "J5" H 10568 6975 50  0000 C CNN
F 1 "Conn_MOT2" H 10568 7066 50  0000 C CNN
F 2 "" H 10650 7500 50  0001 C CNN
F 3 "~" H 10650 7500 50  0001 C CNN
	1    10650 7500
	-1   0    0    1   
$EndComp
Wire Wire Line
	13100 7200 12000 7200
Wire Wire Line
	12000 7200 12000 6700
Wire Wire Line
	12000 6700 10850 6700
Wire Wire Line
	10850 6600 12100 6600
Wire Wire Line
	12100 6600 12100 7300
Wire Wire Line
	12100 7300 13200 7300
Wire Wire Line
	13200 7300 13200 7200
Wire Wire Line
	10850 7600 13400 7600
Wire Wire Line
	13400 7600 13400 7200
Wire Wire Line
	13550 7200 13550 7500
Wire Wire Line
	13550 7500 10850 7500
$Comp
L power:GND #PWR030
U 1 1
P 10850 7700
AR Path="/5EE8E767" Ref="#PWR030"  Part="1" 
AR Path="/5E8CACC4/5EE8E767" Ref="#PWR?"  Part="1" 
AR Path="/5E8E5447/5EE8E767" Ref="#PWR?"  Part="1" 
AR Path="/5E8D8C47/5EE8E767" Ref="#PWR?"  Part="1" 
F 0 "#PWR030" H 10850 7450 50  0001 C CNN
F 1 "GND" H 10855 7527 50  0000 C CNN
F 2 "" H 10850 7700 50  0001 C CNN
F 3 "" H 10850 7700 50  0001 C CNN
	1    10850 7700
	0    -1   -1   0   
$EndComp
$Comp
L power:GND #PWR028
U 1 1
P 10850 6800
AR Path="/5EE8EBED" Ref="#PWR028"  Part="1" 
AR Path="/5E8CACC4/5EE8EBED" Ref="#PWR?"  Part="1" 
AR Path="/5E8E5447/5EE8EBED" Ref="#PWR?"  Part="1" 
AR Path="/5E8D8C47/5EE8EBED" Ref="#PWR?"  Part="1" 
F 0 "#PWR028" H 10850 6550 50  0001 C CNN
F 1 "GND" H 10855 6627 50  0000 C CNN
F 2 "" H 10850 6800 50  0001 C CNN
F 3 "" H 10850 6800 50  0001 C CNN
	1    10850 6800
	0    -1   -1   0   
$EndComp
$Comp
L power:+3V3 #PWR?
U 1 1
P 10850 7200
AR Path="/5EE0ABAB/5EE904A1" Ref="#PWR?"  Part="1" 
AR Path="/5EE904A1" Ref="#PWR029"  Part="1" 
F 0 "#PWR029" H 10850 7050 50  0001 C CNN
F 1 "+3V3" H 10865 7373 50  0000 C CNN
F 2 "" H 10850 7200 50  0001 C CNN
F 3 "" H 10850 7200 50  0001 C CNN
	1    10850 7200
	0    1    1    0   
$EndComp
$Comp
L power:+3V3 #PWR?
U 1 1
P 10850 6300
AR Path="/5EE0ABAB/5EE9273C" Ref="#PWR?"  Part="1" 
AR Path="/5EE9273C" Ref="#PWR027"  Part="1" 
F 0 "#PWR027" H 10850 6150 50  0001 C CNN
F 1 "+3V3" H 10865 6473 50  0000 C CNN
F 2 "" H 10850 6300 50  0001 C CNN
F 3 "" H 10850 6300 50  0001 C CNN
	1    10850 6300
	0    1    1    0   
$EndComp
Text GLabel 10850 7400 2    50   Input ~ 0
INP_D_MOT2_PULSE
Text GLabel 10850 6500 2    50   Input ~ 0
INP_D_MOT1_PULSE
$Comp
L Device:Q_NPN_BCE Q2
U 1 1
P 5100 10450
F 0 "Q2" H 5290 10496 50  0000 L CNN
F 1 "2N3904" H 5290 10405 50  0000 L CNN
F 2 "" H 5300 10550 50  0001 C CNN
F 3 "~" H 5100 10450 50  0001 C CNN
	1    5100 10450
	1    0    0    -1  
$EndComp
$Comp
L power:GND #PWR013
U 1 1
P 5200 10650
F 0 "#PWR013" H 5200 10400 50  0001 C CNN
F 1 "GND" H 5205 10477 50  0000 C CNN
F 2 "" H 5200 10650 50  0001 C CNN
F 3 "" H 5200 10650 50  0001 C CNN
	1    5200 10650
	1    0    0    -1  
$EndComp
$Comp
L Device:R R12
U 1 1
P 5200 10100
F 0 "R12" H 5270 10146 50  0000 L CNN
F 1 "50" H 5270 10055 50  0000 L CNN
F 2 "" V 5130 10100 50  0001 C CNN
F 3 "~" H 5200 10100 50  0001 C CNN
	1    5200 10100
	1    0    0    -1  
$EndComp
Text GLabel 4900 10450 0    50   Input ~ 0
OUT_D_LED_1
$Comp
L Connector_Generic:Conn_01x06 J3
U 1 1
P 6550 9500
F 0 "J3" H 6468 8975 50  0000 C CNN
F 1 "CONN_UI" H 6468 9066 50  0000 C CNN
F 2 "" H 6550 9500 50  0001 C CNN
F 3 "~" H 6550 9500 50  0001 C CNN
	1    6550 9500
	-1   0    0    1   
$EndComp
$Comp
L power:GND #PWR015
U 1 1
P 6750 9700
F 0 "#PWR015" H 6750 9450 50  0001 C CNN
F 1 "GND" H 6755 9527 50  0000 C CNN
F 2 "" H 6750 9700 50  0001 C CNN
F 3 "" H 6750 9700 50  0001 C CNN
	1    6750 9700
	1    0    0    -1  
$EndComp
Wire Wire Line
	7300 10450 7300 9600
Wire Wire Line
	7300 9600 6750 9600
Wire Wire Line
	7300 10450 8850 10450
Wire Wire Line
	7550 9350 7550 9500
Wire Wire Line
	7550 9500 6750 9500
Wire Wire Line
	7550 9350 8850 9350
$Comp
L power:+5V #PWR016
U 1 1
P 6950 9200
AR Path="/5EEB43C0" Ref="#PWR016"  Part="1" 
AR Path="/5E8D8C47/5EEB43C0" Ref="#PWR?"  Part="1" 
F 0 "#PWR016" H 6950 9050 50  0001 C CNN
F 1 "+5V" H 6965 9373 50  0000 C CNN
F 2 "" H 6950 9200 50  0001 C CNN
F 3 "" H 6950 9200 50  0001 C CNN
	1    6950 9200
	1    0    0    -1  
$EndComp
Wire Wire Line
	6750 9200 6950 9200
$Comp
L Device:Q_NPN_BCE Q1
U 1 1
P 5100 9350
F 0 "Q1" H 5290 9396 50  0000 L CNN
F 1 "2N3904" H 5290 9305 50  0000 L CNN
F 2 "" H 5300 9450 50  0001 C CNN
F 3 "~" H 5100 9350 50  0001 C CNN
	1    5100 9350
	1    0    0    -1  
$EndComp
$Comp
L power:GND #PWR012
U 1 1
P 5200 9550
F 0 "#PWR012" H 5200 9300 50  0001 C CNN
F 1 "GND" H 5205 9377 50  0000 C CNN
F 2 "" H 5200 9550 50  0001 C CNN
F 3 "" H 5200 9550 50  0001 C CNN
	1    5200 9550
	1    0    0    -1  
$EndComp
$Comp
L Device:R R11
U 1 1
P 5200 9000
F 0 "R11" H 5270 9046 50  0000 L CNN
F 1 "50" H 5270 8955 50  0000 L CNN
F 2 "" V 5130 9000 50  0001 C CNN
F 3 "~" H 5200 9000 50  0001 C CNN
	1    5200 9000
	1    0    0    -1  
$EndComp
Text GLabel 4900 9350 0    50   Input ~ 0
OUT_D_LED_2
Wire Wire Line
	5200 9950 7050 9950
Wire Wire Line
	7050 9950 7050 9400
Wire Wire Line
	7050 9400 6750 9400
Wire Wire Line
	6750 9300 7100 9300
Wire Wire Line
	7100 9300 7100 10000
Wire Wire Line
	7100 10000 5750 10000
Wire Wire Line
	5750 10000 5750 8850
Wire Wire Line
	5750 8850 5200 8850
Text GLabel 9350 6350 2    50   Output ~ 0
OUT_D_LED_1
Text GLabel 9350 6450 2    50   Output ~ 0
OUT_D_LED_2
Text GLabel 7950 4850 0    50   Input ~ 0
INP_D_MOT1_PULSE
Text GLabel 7950 6050 0    50   Input ~ 0
INP_D_MOT1_PULSE
Text GLabel 9350 5950 2    50   Output ~ 0
OUT_D_MOT_1A
Text GLabel 9350 6050 2    50   Output ~ 0
OUT_D_MOT_1B
Text GLabel 7950 5450 0    50   Output ~ 0
OUT_D_MOT_1PWM
Text GLabel 9350 6150 2    50   Output ~ 0
OUT_D_MOT_2A
Text GLabel 9350 6250 2    50   Output ~ 0
OUT_D_MOT_2B
Text GLabel 7950 5550 0    50   Output ~ 0
OUT_D_MOT_2PWM
Text GLabel 7950 5250 0    50   Input ~ 0
INP_A_BAT_V
Text GLabel 7950 5150 0    50   Input ~ 0
INP_A_CURR
Text GLabel 7950 4950 0    50   Input ~ 0
INP_D_UI_BTN_0
Text GLabel 7950 5050 0    50   Input ~ 0
INP_D_UI_BTN_1
$Comp
L power:GND #PWR022
U 1 1
P 9350 6650
AR Path="/5EF197D2" Ref="#PWR022"  Part="1" 
AR Path="/5E8CACC4/5EF197D2" Ref="#PWR?"  Part="1" 
AR Path="/5E8E5447/5EF197D2" Ref="#PWR?"  Part="1" 
AR Path="/5E8D8C47/5EF197D2" Ref="#PWR?"  Part="1" 
F 0 "#PWR022" H 9350 6400 50  0001 C CNN
F 1 "GND" H 9355 6477 50  0000 C CNN
F 2 "" H 9350 6650 50  0001 C CNN
F 3 "" H 9350 6650 50  0001 C CNN
	1    9350 6650
	1    0    0    -1  
$EndComp
NoConn ~ 7950 6450
NoConn ~ 7950 6250
$Comp
L power:+5V #PWR017
U 1 1
P 7950 6550
AR Path="/5EF1EB38" Ref="#PWR017"  Part="1" 
AR Path="/5E8D8C47/5EF1EB38" Ref="#PWR?"  Part="1" 
F 0 "#PWR017" H 7950 6400 50  0001 C CNN
F 1 "+5V" H 7965 6723 50  0000 C CNN
F 2 "" H 7950 6550 50  0001 C CNN
F 3 "" H 7950 6550 50  0001 C CNN
	1    7950 6550
	-1   0    0    1   
$EndComp
$Comp
L Switch:SW_Push SW1
U 1 1
P 6900 6350
F 0 "SW1" H 6900 6635 50  0000 C CNN
F 1 "SW_Push" H 6900 6544 50  0000 C CNN
F 2 "" H 6900 6550 50  0001 C CNN
F 3 "~" H 6900 6550 50  0001 C CNN
	1    6900 6350
	1    0    0    -1  
$EndComp
Wire Wire Line
	7100 6350 7950 6350
$Comp
L power:GND #PWR014
U 1 1
P 6700 6350
AR Path="/5EF22E46" Ref="#PWR014"  Part="1" 
AR Path="/5E8CACC4/5EF22E46" Ref="#PWR?"  Part="1" 
AR Path="/5E8E5447/5EF22E46" Ref="#PWR?"  Part="1" 
AR Path="/5E8D8C47/5EF22E46" Ref="#PWR?"  Part="1" 
F 0 "#PWR014" H 6700 6100 50  0001 C CNN
F 1 "GND" H 6705 6177 50  0000 C CNN
F 2 "" H 6700 6350 50  0001 C CNN
F 3 "" H 6700 6350 50  0001 C CNN
	1    6700 6350
	1    0    0    -1  
$EndComp
Text GLabel 9350 5050 2    50   Input ~ 0
INP_D_IR
Text GLabel 7950 5950 0    50   Input ~ 0
INP_D_MOT_BUMB_L
Text GLabel 7950 5650 0    50   Input ~ 0
INP_D_MOT_BUMB_R
Text GLabel 7950 5750 0    50   Output ~ 0
UART_TX
Text GLabel 7950 5850 0    50   Input ~ 0
UART_RX
Text GLabel 9350 5550 2    50   Output ~ 0
OUT_M_ENA
Text GLabel 9350 5250 2    50   Input ~ 0
IMU_ISR
Text GLabel 9350 5350 2    50   Output ~ 0
IMU_I2C_SCL
Text GLabel 9350 5450 2    50   BiDi ~ 0
IMU_I2C_SDA
$EndSCHEMATC
